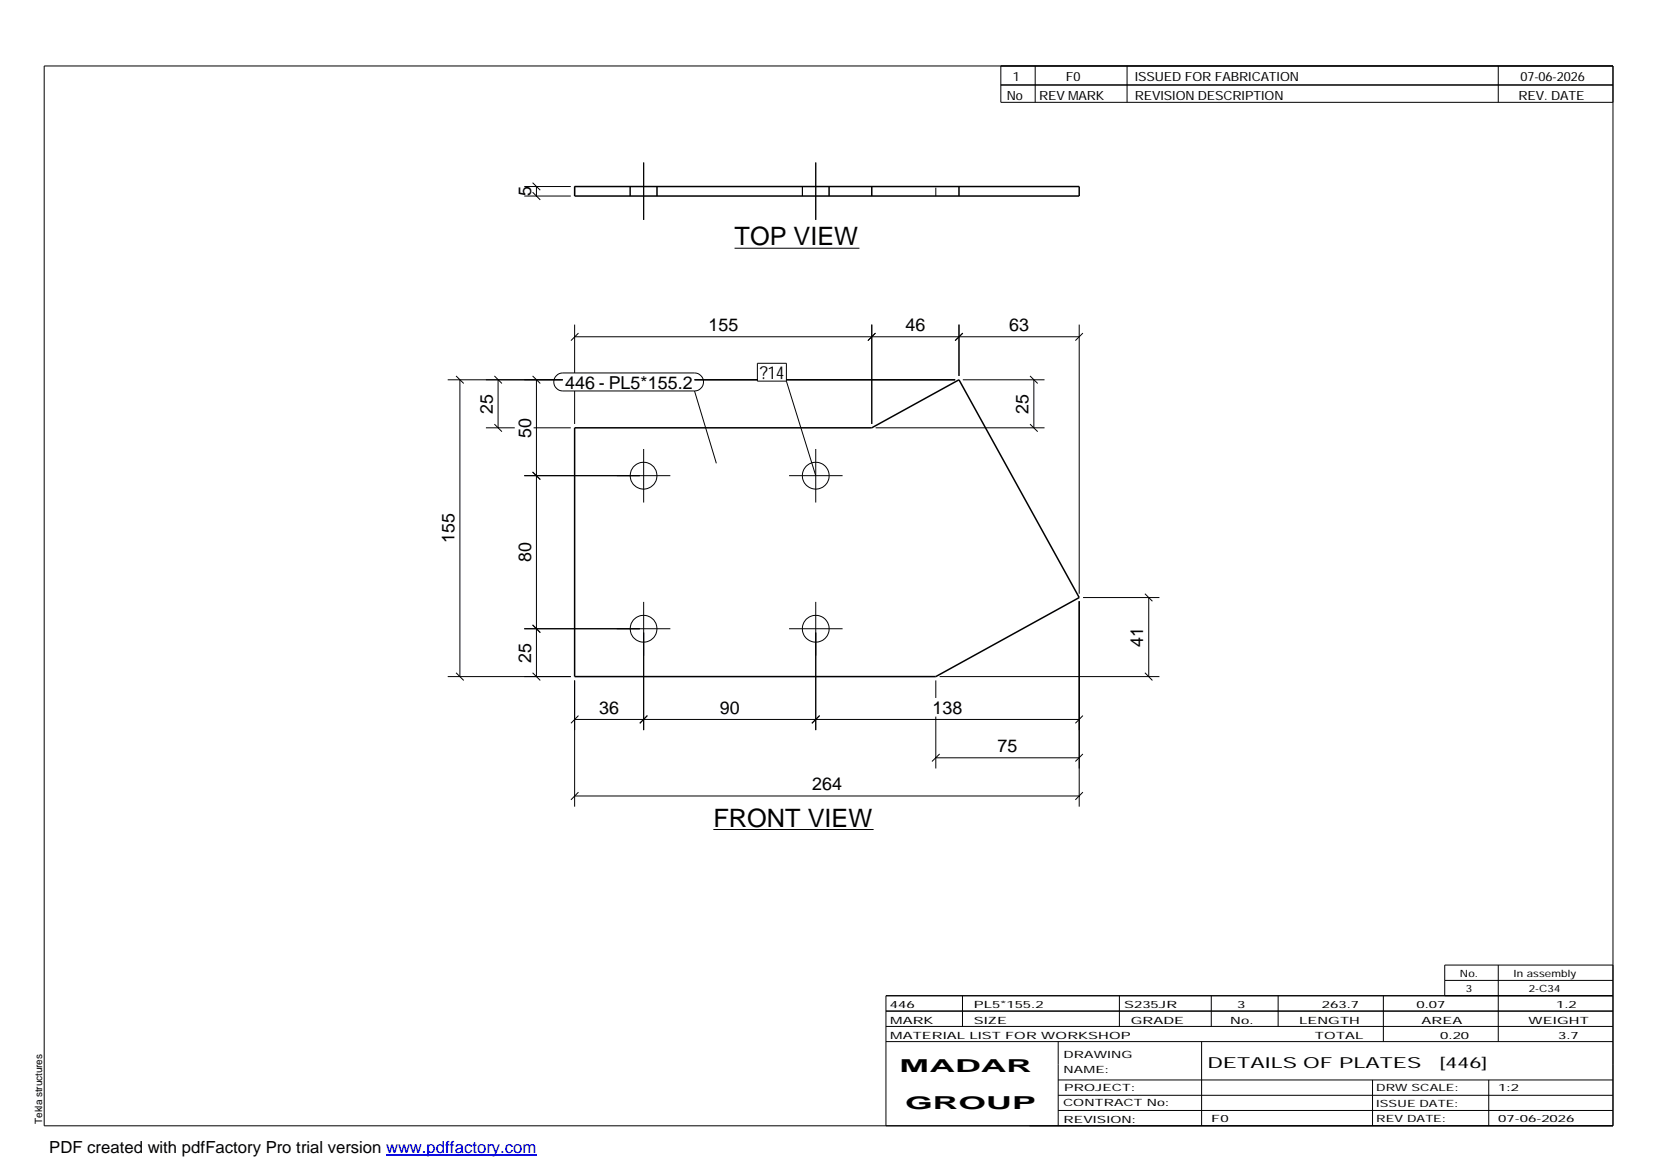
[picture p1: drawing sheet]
<svg xmlns="http://www.w3.org/2000/svg" width="420mm" height="297mm" viewBox="0 0 420 297" stroke-linecap="round" stroke-linejoin="round" font-family="sans-serif">
<g fill="none" stroke="#000" stroke-width=".25">
<path d="M11.2 16.7h398.3v269.1h-398.3zM254.1 16.7v9.3h155.4M262.8 16.7v9.3M286.1 16.7v9.3M380.4 16.7v9.3M254.1 21.6h155.4M133.1 49.8h11.8M133.1 47.4h11.8M135.2 48.8l2 1.9M135.2 46.4l2 1.9M136.2 47.4v2.4M160 47.4v2.4"/>
<path d="M163.4 41.3v14.5M166.8 47.4v2.4M203.7 47.4v2.4M207.1 41.3v14.5M210.5 47.4v2.4M186.5 63h31.7M113.7 96.4h29.2M115.8 95.4l1.9 2M116.8 96.4v75.4M125.5 95.4l1.9 2M126.4 96.4v12.2M135.2 95.4l2 2"/>
<path d="M136.2 96.4v75.4M141.3 95.4l.7-.5 .9-.2h33.4a2.29 2.29 0 0 1 2.3 2.3 2.29 2.29 0 0 1-2.3 2.3h-33.4a2.27 2.27 0 0 1-2.1-1.4 2.27 2.27 0 0 1 .5-2.5zM145.9 82.4v12.3M145.9 99.3v8.3M145.9 85.5h128.1M146.9 84.6l-2 1.9M176.3 96.4h16.1M176.3 99.3l5.6 18.3M192.3 92.2h7.3v4.6h-7.3zM199.6 96.4h42.9M199.6 96.8l7.5 24M221.3 82.4v25.2"/>
<path d="M222.2 84.6l-1.9 1.9M243.5 82.4v13M244.4 96.4h20.8M244.4 84.6l-1.9 1.9M261.5 95.4l1.9 2M262.5 96.4v12.2M274 82.4v68.3M274.9 84.6l-1.9 1.9M123.4 108.6h7.3M125.5 107.7l1.9 1.9M135.2 119.8l2 1.9M135.5 108.6h9.4"/>
<path d="M163.4 114v13.6M207.1 114v13.6M222.3 108.6h42.9M261.5 107.7l1.9 1.9M133.1 120.8h37.1M200.3 120.8h13.6M133.1 159.6h37.1M135.2 158.7l2 1.9M163.4 152.8v32.6M200.3 159.6h13.6M207.1 152.8v32.6M274 152.6v52.2"/>
<path d="M275 151.7h19.3M290.7 150.7l1.9 1.9M291.6 151.7v20.1M113.7 171.8h31.2M115.8 170.8l1.9 1.9M135.2 170.8l2 1.9M145.9 172.7v32.1M237.6 172.7v4.5M238.5 171.8h55.8M290.7 170.8l1.9 1.9M145.9 182.7h128.1M146.9 181.7l-2 1.9"/>
<path d="M164.3 181.7l-1.9 1.9M208.1 181.7l-2 1.9M237.6 192.4h36.4M237.6 181.9v13.2M238.5 191.4l-1.9 1.9M274.9 191.4l-1.9 1.9M274.9 181.7l-1.9 1.9M145.9 202.1h128.1M146.9 201.1l-2 2M181.1 210.6h40.7M274.9 201.1l-1.9 2M224.9 256.7h184.6"/>
<path d="M244.3 252.8v7.8M284.2 252.8v7.8M307.5 252.8v7.8M324.5 252.8v7.8M351.2 252.8v11.6M366.8 248.9h42.7M380.4 245v19.4M409.5 245h-42.7v7.8M409.5 252.8h-184.6v33M224.9 264.4h184.6M224.9 260.6h184.6M268.6 264.4v21.4"/>
<path d="M268.6 274.2h140.9M268.6 278.1h140.9M305.1 264.4v21.4M348.4 274.2v11.6M378 274.2v11.6M268.6 281.9h140.9"/>
<circle cx="163.4" cy="120.8" r="3.4"/>
<circle cx="207.1" cy="120.8" r="3.4"/>
<circle cx="163.4" cy="159.6" r="3.4"/>
<circle cx="207.1" cy="159.6" r="3.4"/>
</g>
<path d="M145.9 47.4h128.1v2.4h-128.1zM221.3 47.4v2.4M243.5 47.4v2.4M145.9 108.6h75.4l22.2-12.2 30.5 55.3-36.4 20.1h-91.7z" fill="none" stroke="#000" stroke-width=".38"/>
<path d="M145.9 47.4v2.4M237.6 49.8v-2.4" fill="none" stroke="#000" stroke-width=".25" stroke-dasharray="2.1 2.1" stroke-linecap="butt"/>
<path d="M98 293.3h38.2" fill="none" stroke="#00f" stroke-width=".3"/>
<g font-size="6.4">
<text x="186.5" y="62.3">TOP VIEW</text>
<text x="181.1" y="209.9">FRONT VIEW</text>
</g>
<g font-size="4.5">
<text x="134.8" y="49.8" transform="rotate(-90 134.8 49.8)">5</text>
<text x="179.8" y="84.1">155</text>
<text x="229.9" y="84.1">46</text>
<text x="256.2" y="84.1">63</text>
<text x="143.5" y="98.7">446 - PL5*155.2</text>
<text x="192.9" y="96.2">?14</text>
<text x="125.1" y="105.1" transform="rotate(-90 125.1 105.1)">25</text>
<text x="261.1" y="105.1" transform="rotate(-90 261.1 105.1)">25</text>
<text x="134.8" y="111.1" transform="rotate(-90 134.8 111.1)">50</text>
<text x="115.4" y="137.9" transform="rotate(-90 115.4 137.9)">155</text>
<text x="134.8" y="142.7" transform="rotate(-90 134.8 142.7)">80</text>
<text x="290.2" y="164.2" transform="rotate(-90 290.2 164.2)">41</text>
<text x="134.8" y="168.2" transform="rotate(-90 134.8 168.2)">25</text>
<text x="152.1" y="181.3">36</text>
<text x="182.7" y="181.3">90</text>
<text x="236.8" y="181.3">138</text>
<text x="253.2" y="191">75</text>
<text x="206.2" y="200.7">264</text>
<text x="228.4" y="272.3">MADAR</text>
<text x="229.8" y="281.6">GROUP</text>
</g>
<text font-size="4.2" x="12.5" y="292.7">PDF created with pdfFactory Pro trial version www.pdffactory.com</text>
<g font-size="3.9">
<text x="306.5" y="271.3">DETAILS OF PLATES</text>
<text x="365.4" y="271.3">[446]</text>
</g>
<g font-size="3.2">
<text x="257.1" y="20.5">1</text>
<text x="270.6" y="20.5">F0</text>
<text x="288.1" y="20.5">ISSUED FOR FABRICATION</text>
<text x="386" y="20.5">07-06-2026</text>
<text x="255.6" y="25.5">No</text>
<text x="263.8" y="25.5">REV MARK</text>
<text x="288.1" y="25.5">REVISION DESCRIPTION</text>
<text x="385.5" y="25.5">REV. DATE</text>
</g>
<g font-size="2.5">
<text x="370.6" y="247.9">No.</text>
<text x="372.1" y="251.8">3</text>
<text x="384.3" y="247.9">In assembly</text>
<text x="388.1" y="251.8">2-C34</text>
<text x="225.9" y="255.9">446</text>
<text x="247.3" y="255.9">PL5*155.2</text>
<text x="285.4" y="255.9">S235JR</text>
<text x="314.1" y="255.9">3</text>
<text x="335.6" y="255.9">263.7</text>
<text x="359.6" y="255.9">0.07</text>
<text x="395.1" y="255.9">1.2</text>
<text x="226" y="263.7">MATERIAL LIST FOR WORKSHOP</text>
<text x="226" y="259.9">MARK</text>
<text x="247.2" y="259.9">SIZE</text>
<text x="287.1" y="259.9">GRADE</text>
<text x="312.3" y="259.9">No.</text>
<text x="329.8" y="259.9">LENGTH</text>
<text x="333.8" y="263.7">TOTAL</text>
<text x="360.9" y="259.9">AREA</text>
<text x="365.6" y="263.7">0.20</text>
<text x="388.1" y="259.9">WEIGHT</text>
<text x="395.6" y="263.7">3.7</text>
<text x="270" y="268.5">DRAWING</text>
<text x="270" y="272.5">NAME:</text>
<text x="269.9" y="280.9">CONTRACT No:</text>
<text x="270.2" y="277">PROJECT:</text>
<text x="349.4" y="277.1">DRW SCALE:</text>
<text x="349.4" y="281">ISSUE DATE:</text>
<text x="380.4" y="277.1">1:2</text>
<text x="10.7" y="285.4" transform="rotate(-90 10.7 285.4)">Tekla structures</text>
<text x="270" y="285">REVISION:</text>
<text x="307.5" y="284.8">F0</text>
<text x="349.4" y="284.8">REV DATE:</text>
<text x="380.4" y="284.8">07-06-2026</text>
</g>
</svg>
